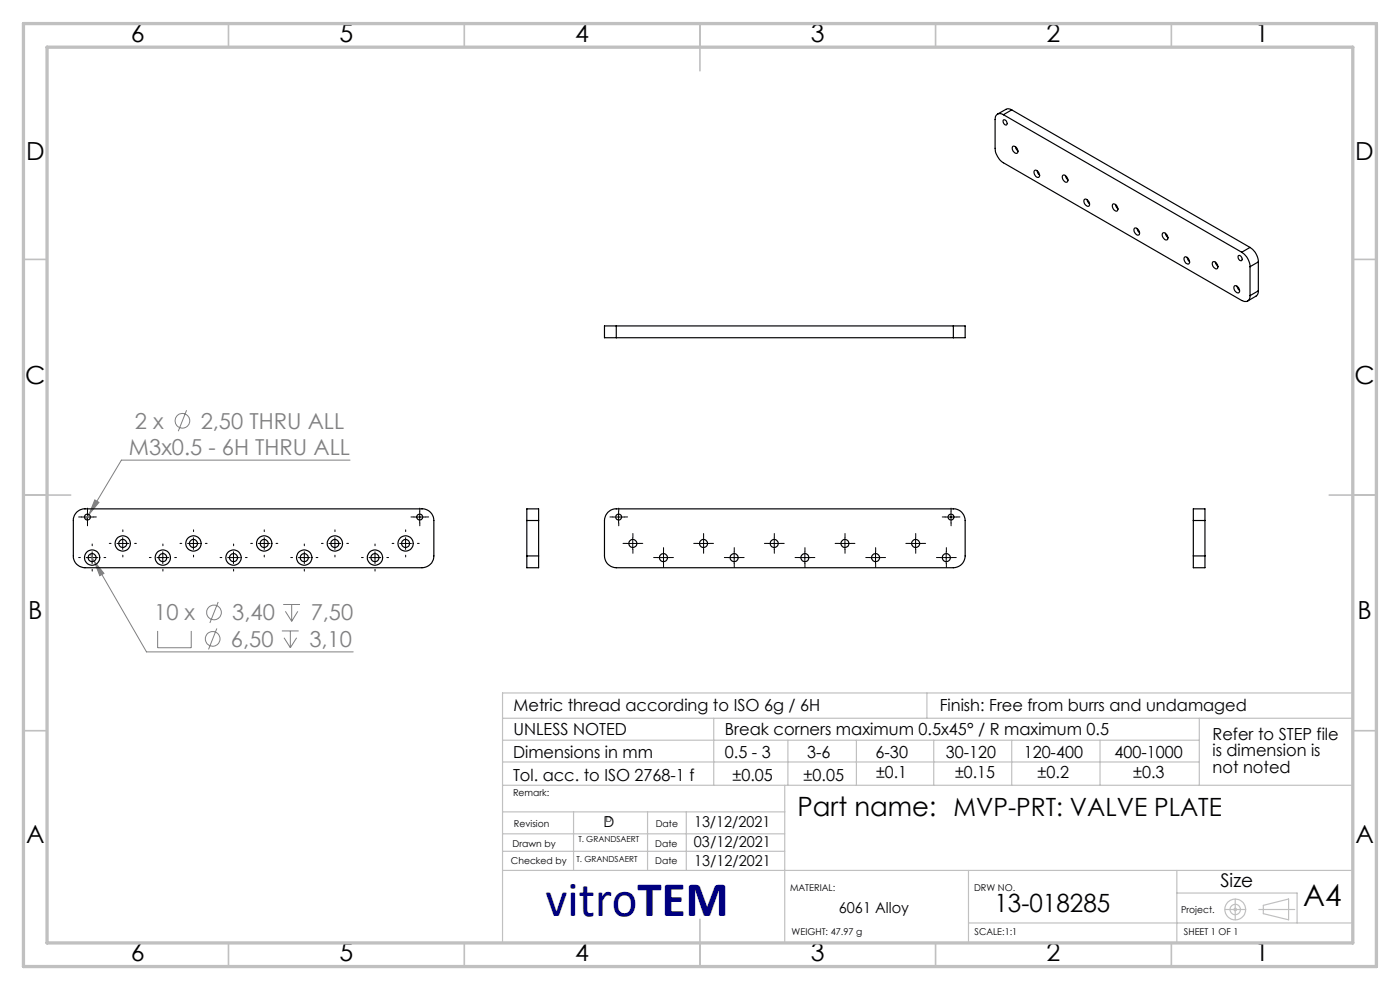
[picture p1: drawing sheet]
<svg xmlns="http://www.w3.org/2000/svg" width="297mm" height="210mm" viewBox="0 0 297 210" stroke-linecap="round" stroke-linejoin="round" font-family="sans-serif">
<g fill="none" stroke="#808080" stroke-width=".21">
<path d="M39.6 87l-1.8 4.5M74.3 97.6h-48.5l-6.9 11.5M18.9 109.1l-.7 1.1M19.1 117.5l.9 1.5M20 119l2 2.6-.8 .5zM20 119l11.1 19.3h43.8M20.1 106l.9 .6-2.1 2.5zM33.4 133.8v3.6h7.2v-3.6M46 133.3l-1.8 4.5M46.3 127.7l-1.8 4.4M59.8 133.8h3.6M60.1 128.2h3.5"/>
<path d="M60.3 135.3l1.3 2.1M60.5 129.7l1.4 2.1M61.6 133.8v3.6M61.9 128.2v3.6M62.9 135.3l-1.3 2.1M63.2 129.7l-1.3 2.1"/>
<circle cx="38.7" cy="89.3" r="1.56"/>
<circle cx="45.1" cy="135.5" r="1.55"/>
<circle cx="45.4" cy="129.9" r="1.55"/>
</g>
<g fill="none" stroke="#c0c0c0" stroke-width=".25">
<path d="M106.6 152.4h180.1M106.7 157h147.7M151.4 152.4v14.2M167.1 157v9.6M181.7 157v9.6M196.6 147v5.4M198.1 157v9.6M214.6 157v9.6M233.4 157v9.6M254.4 152.4v14.2M286.7 147h-180.1v52.7M106.6 166.6h180.1"/>
<path d="M106.6 161.6h147.8M106.6 176.9h59.9M106.6 172.2h59.9M121.7 172.2v12.4M137.4 172.2v12.4M145.6 172.2v12.3M166.5 166.6v33.2M106.6 180.6h59.9M106.6 184.6h180.1M205.5 195.8h81.2M205.5 184.6v15.2M249.7 184.6v15.2"/>
<path d="M249.7 189.4h25.5v6.4M259.9 192.9h4.4M262 190.7v4.4M267.1 192.9h7.6M268 192l5.4-1.3v4.4l-5.4-1.3z"/>
<circle cx="262" cy="192.9" r=".27"/>
<circle cx="262" cy="192.9" r="2.21"/>
<circle cx="262" cy="192.9" r="1.11"/>
</g>
<g fill="none" stroke="#000" stroke-width=".21" stroke-dasharray="15.2 1.3 1.3 1.3">
<path d="M17.1 118.3h-.4M17.3 109.7h-.6M18.6 108.4v-.6M18.6 110.9v.6M19.6 115.8v-.4M19.8 109.7h.6M22.1 118.3h.3M23.6 115.3h-.4M26.1 112.8v-.4M26.1 117.8v.3M28.6 115.3h.3M32.1 118.3h-.4"/>
<path d="M34.6 115.8v-.4M37.1 118.3h.3M38.6 115.3h-.4M41.1 112.8v-.4M41.1 117.8v.3M43.6 115.3h.3M47.1 118.3h-.4M49.6 115.8v-.4M52.1 118.3h.3M53.6 115.3h-.4M56.1 112.8v-.4M56.1 117.8v.3"/>
<path d="M58.6 115.3h.3M62.1 118.3h-.4M64.6 115.8v-.4M67.1 118.3h.3M68.6 115.3h-.4M71.1 112.8v-.4M71.1 117.8v.3M73.6 115.3h.3M77.1 118.3h-.4M79.6 115.8v-.4M82.1 118.3h.3M83.6 115.3h-.4"/>
<path d="M86.1 112.8v-.4M86.1 117.8v.3M87.8 109.7h-.6M88.6 115.3h.3M89.1 108.4v-.6M89.1 110.9v.6M90.3 109.7h.6M130 109.7h-.6M131.3 108.4v-.6M131.3 110.9v.6M132.5 109.7h.6M133 115.3h-.8"/>
<path d="M134.3 114v-.8M134.3 116.5v.9M135.5 115.3h.9M139.5 118.3h-.8M140.8 117v-.8M140.8 119.5v.9M142 118.3h.9M148 115.3h-.8M149.3 114v-.8M149.3 116.5v.9M150.5 115.3h.9M154.5 118.3h-.8"/>
<path d="M155.8 117v-.8M155.8 119.5v.9M157 118.3h.9M163 115.3h-.8M164.3 114v-.8M164.3 116.5v.9M165.5 115.3h.9M169.5 118.3h-.8M170.8 117v-.8M170.8 119.5v.9M172 118.3h.9M178 115.3h-.8"/>
<path d="M179.3 114v-.8M179.3 116.5v.9M180.5 115.3h.9M184.5 118.3h-.8M185.8 117v-.8M185.8 119.5v.9M187 118.3h.9M193 115.3h-.8M194.3 114v-.8M194.3 116.5v.9M195.5 115.3h.9M199.5 118.3h-.8"/>
<path d="M200.5 109.7h-.6M200.8 117v-.8M200.8 119.5v.9M201.8 108.4v-.6M201.8 110.9v.6M202 118.3h.9M203 109.7h.6M19.6 120.8v.3M34.6 120.8v.3M49.6 120.8v.3M64.6 120.8v.3M79.6 120.8v.3"/>
</g>
<g fill="none" stroke="#000" stroke-width=".21">
<path d="M17.3 109.7h2.5M18.3 118.3h2.5M18.6 108.4v2.5M19.5 117v2.5M24.8 115.3h2.5M26 114v2.5M33.3 118.3h2.5M34.5 117v2.5M39.8 115.3h2.5M41 114v2.5M48.3 118.3h2.5M49.5 117v2.5"/>
<path d="M54.8 115.3h2.5M56.1 114v2.5M63.3 118.3h2.5M64.6 117v2.5M69.8 115.3h2.5M71 114v2.5M78.3 118.3h2.5M79.6 117v2.5M84.8 115.3h2.5M86 114v2.5M87.8 109.7h2.5M89 108.4v2.5"/>
<path d="M130 109.7h2.5M131.2 108.4v2.5M133 115.3h2.5M134.2 114v2.5M139.5 118.3h2.5M140.8 117v2.5M148 115.3h2.5M149.3 114v2.5M154.5 118.3h2.5M155.8 117v2.5M163 115.3h2.5M164.3 114v2.5"/>
<path d="M169.5 118.3h2.5M170.7 117v2.5M178 115.3h2.5M179.2 114v2.5M184.5 118.3h2.5M185.7 117v2.5M193 115.3h2.5M194.2 114v2.5M199.5 118.3h2.5M200.5 109.7h2.5M200.7 117v2.5M201.8 108.4v2.5"/>
</g>
<g fill="none" stroke="#c0c0c0" stroke-width=".35">
<path d="M48.5 5v5M98.5 5v5M148.5 5v10M198.5 5v5M248.5 5v5M5 55h5M287 55h5M5 105h10M282 105h10M5 155h5M287 155h5M148.5 195v10"/>
<path d="M48.5 200v5M98.5 200v5M198.5 200v5M248.5 200v5"/>
</g>
<path d="M5 5h287v200h-287zM10 10h277v190h-277z" fill="none" stroke="#c0c0c0" stroke-width=".7"/>
<path d="M20 119l1.2 3.1 .8-.5zM20.1 106l-1.2 3.1 2.1-2.5z" fill="#808080"/>
<g fill="none" stroke="#000" stroke-width=".25">
<path d="M212.9 24.3a1.07 1.07 0 0 0-1.3-.1 1.07 1.07 0 0 0-.5 1.2v6.1a3.9 3.9 0 0 0 1.8 3l50.5 29.2a1.08 1.08 0 0 0 1.3 .2 1.08 1.08 0 0 0 .5-1.2M212.9 24.3l50.5 29.2M212.9 25.4a.63 .63 0 0 1 .6 .4 .63 .63 0 0 1-.1 .7 .76 .76 0 0 1-.5-1.1zM214.6 23.3l-1-.2-2 1.1M214.6 23.3l-1.7 1M214.6 23.3l50.6 29.2M214.8 31.1a.89 .89 0 0 1 1 .4 .89 .89 0 0 1-.1 1.1 1.09 1.09 0 0 1-.9-1.5zM215.4 31.1l.5 .9M219.5 36.2a.88 .88 0 0 1 .9 .4 .88 .88 0 0 1-.1 1 1.07 1.07 0 0 1-.8-1.4zM220 36.2l.2 .5 .3 .4M225.5 37.2a.88 .88 0 0 1 .9 .5 .88 .88 0 0 1-.1 1 1.07 1.07 0 0 1-.8-1.5zM226 37.2l.6 1"/>
<path d="M230 42.3a.89 .89 0 0 1 1 .4 .89 .89 0 0 1-.1 1.1 1.09 1.09 0 0 1-.9-1.5zM230.6 42.4l.5 .8M236.1 43.3a.91 .91 0 0 1 .9 .5 .91 .91 0 0 1-.1 1 1.09 1.09 0 0 1-.8-1.5zM236.6 43.4l.5 .9M240.7 48.4a.93 .93 0 0 1 .9 .4 .93 .93 0 0 1 0 1 1.01 1.01 0 0 1-.9-1.4zM241.2 48.5l.2 .5 .4 .4M246.7 49.5a.98 .98 0 0 1 1.1 1.2 .54 .54 0 0 1-.6 .2 .54 .54 0 0 1-.4-.5l-.2-.5zM247.2 49.5l.6 .9M251.3 54.6a.88 .88 0 0 1 .9 .4 .88 .88 0 0 1-.1 1 1.07 1.07 0 0 1-.8-1.4zM251.8 54.6l.5 .9M257.3 55.6a.91 .91 0 0 1 .9 .4 .91 .91 0 0 1-.1 1 1.09 1.09 0 0 1-.8-1.4zM257.8 55.6l.6 .9"/>
<path d="M262.7 54.3a.64 .64 0 0 1 .7 .2 .64 .64 0 0 1-.1 .8 .79 .79 0 0 1-.6-1zM263.4 53.5a3.8 3.8 0 0 1 1.8 3.1M265.2 52.5a3.8 3.8 0 0 1 1.7 3.1M265.2 56.6v6.1M265.2 52.5l-1.8 1M266.9 55.6l-1.7 1M266.9 55.6v6.1M130.7 69.1h-2.5v2.5h2.5M130.7 69.1v2.5M130.7 71.6h71.5M130.7 69.1h71.5M202.2 69.1h2.6v2.5h-2.6"/>
<path d="M202.2 69.1v2.5M261.9 60.7a.89 .89 0 0 1 .9 .4 .89 .89 0 0 1-.1 1.1 1.09 1.09 0 0 1-.8-1.5zM262.4 60.7l.6 .9M266.9 61.7l-.3 1-1.9 1.1M266.9 61.7l-1.7 1M16.3 108.6l.6-.4 .7-.3h71.9a2.47 2.47 0 0 1 2.5 2.5v7.5a2.53 2.53 0 0 1-2.5 2.5h-71.5a2.47 2.47 0 0 1-2.4-2.5v-7.9l.2-.7zM111.8 117.9v2.5h2.5v-2.5M111.8 110.4v-2.5h2.5v2.5M111.8 110.4h2.5M111.8 117.9h2.5M111.8 110.4v7.5M114.3 110.4v7.5"/>
<path d="M129 108.6l.6-.4 .8-.3h71.8a2.47 2.47 0 0 1 2.6 2.5v7.5a2.53 2.53 0 0 1-2.6 2.5h-71.5a2.53 2.53 0 0 1-2.5-2.5v-7.5l.3-1.1zM253.2 110.4v-2.5h2.4v2.5M253.2 117.9v2.5h2.4v-2.5M253.2 110.4h2.4M253.2 117.9h2.4M253.2 110.4v7.5M255.6 110.4v7.5"/>
<circle cx="18.5" cy="109.7" r=".62"/>
<circle cx="19.5" cy="118.3" r="1.63"/>
<circle cx="19.5" cy="118.3" r=".85"/>
<circle cx="26" cy="115.3" r=".85"/>
<circle cx="26" cy="115.3" r="1.62"/>
<circle cx="34.5" cy="118.3" r=".85"/>
<circle cx="34.5" cy="118.3" r="1.62"/>
<circle cx="41" cy="115.3" r=".85"/>
<circle cx="41" cy="115.3" r="1.62"/>
<circle cx="49.5" cy="118.3" r=".85"/>
<circle cx="49.5" cy="118.3" r="1.62"/>
<circle cx="56" cy="115.3" r=".86"/>
<circle cx="56.1" cy="115.3" r="1.63"/>
<circle cx="64.5" cy="118.3" r=".86"/>
<circle cx="64.6" cy="118.3" r="1.63"/>
<circle cx="71" cy="115.3" r=".86"/>
<circle cx="71" cy="115.3" r="1.63"/>
<circle cx="79.5" cy="118.3" r=".86"/>
<circle cx="79.5" cy="118.3" r="1.63"/>
<circle cx="86" cy="115.3" r="1.63"/>
<circle cx="86" cy="115.3" r=".85"/>
<circle cx="89" cy="109.7" r=".63"/>
<circle cx="131.2" cy="109.7" r=".62"/>
<circle cx="134.3" cy="115.3" r=".86"/>
<circle cx="140.7" cy="118.3" r=".86"/>
<circle cx="149.2" cy="115.3" r=".86"/>
<circle cx="155.7" cy="118.3" r=".85"/>
<circle cx="164.2" cy="115.3" r=".86"/>
<circle cx="170.7" cy="118.3" r=".85"/>
<circle cx="179.2" cy="115.3" r=".85"/>
<circle cx="185.7" cy="118.3" r=".85"/>
<circle cx="194.2" cy="115.3" r=".85"/>
<circle cx="200.7" cy="118.3" r=".86"/>
<circle cx="201.8" cy="109.7" r=".63"/>
</g>
<text font-size="10.6" fill="#000080" x="115.8" y="194.4">vitroTEM</text>
<text font-size="6.3" x="276.5" y="192.2">A4</text>
<text font-size="5.6" x="169.2" y="173.1">Part name: MVP-PRT: VALVE PLATE</text>
<g font-size="5.3">
<text x="27.8" y="8.9">6</text>
<text x="72" y="8.9">5</text>
<text x="122" y="8.9">4</text>
<text x="172" y="8.9">3</text>
<text x="222" y="8.9">2</text>
<text x="266.3" y="8.9">1</text>
<text x="5.5" y="33.9">D</text>
<text x="287.5" y="33.9">D</text>
<text x="5.3" y="81.4">C</text>
<text x="287.3" y="81.4">C</text>
<text x="6" y="131.4">B</text>
<text x="288" y="131.4">B</text>
<text x="5.5" y="178.9">A</text>
<text x="287.5" y="178.9">A</text>
<text x="211" y="193.5">13-018285</text>
<text x="27.8" y="203.9">6</text>
<text x="72" y="203.9">5</text>
<text x="122" y="203.9">4</text>
<text x="172" y="203.9">3</text>
<text x="222" y="203.9">2</text>
<text x="266.3" y="203.9">1</text>
</g>
<g font-size="4.7" fill="#808080">
<text x="28.6" y="91">2 x</text>
<text x="42.6" y="91">2,50 THRU ALL</text>
<text x="27.4" y="96.6">M3x0.5 - 6H THRU ALL</text>
<text x="32.7" y="131.6">10 x</text>
<text x="49.3" y="131.6">3,40</text>
<text x="65.9" y="131.6">7,50</text>
<text x="49" y="137.2">6,50</text>
<text x="65.6" y="137.2">3,10</text>
</g>
<text font-size="4" x="258.9" y="188.1">Size</text>
<g font-size="3.5">
<text x="108.9" y="156">UNLESS NOTED</text>
<text x="108.9" y="150.8">Metric thread according to ISO 6g / 6H</text>
<text x="153.8" y="156">Break corners maximum 0.5x45° / R maximum 0.5</text>
<text x="199.3" y="150.8">Finish: Free from burrs and undamaged</text>
<text x="108.8" y="160.7">Dimensions in mm</text>
<text x="153.8" y="160.7">0.5 - 3</text>
<text x="171.2" y="160.7">3-6</text>
<text x="185.7" y="160.7">6-30</text>
<text x="200.6" y="160.7">30-120</text>
<text x="217.2" y="160.7">120-400</text>
<text x="236.5" y="160.7">400-1000</text>
<text x="257.2" y="156.9">Refer to STEP file</text>
<text x="257.2" y="160.4">is dimension is</text>
<text x="108.8" y="165.6">Tol. acc. to ISO 2768-1 f</text>
<text x="155.4" y="165.6">±0.05</text>
<text x="170.5" y="165.6">±0.05</text>
<text x="185.9" y="165">±0.1</text>
<text x="202.6" y="165">±0.15</text>
<text x="220.1" y="165">±0.2</text>
<text x="240.4" y="165">±0.3</text>
<text x="257.2" y="163.9">not noted</text>
</g>
<g font-size="3.2">
<text x="128" y="175.5">D</text>
<text x="147.2" y="179.7">03/12/2021</text>
<text x="147.2" y="175.5">13/12/2021</text>
<text x="147.3" y="183.7">13/12/2021</text>
<text x="178" y="193.6">6061 Alloy</text>
</g>
<g font-size="2">
<text x="108.8" y="168.9">Remark:</text>
<text x="108.7" y="179.6">Drawn by</text>
<text x="109" y="175.5">Revision</text>
<text x="139" y="179.6">Date</text>
<text x="139.1" y="175.5">Date</text>
<text x="108.4" y="183.2">Checked by</text>
<text x="139" y="183.2">Date</text>
<text x="167.6" y="189">MATERIAL:</text>
<text x="206.6" y="189">DRW NO.</text>
<text x="250.6" y="193.6">Project.</text>
<text x="167.9" y="198.4">WEIGHT: 47.97 g</text>
<text x="206.8" y="198.4">SCALE:1:1</text>
<text x="251.2" y="198.4">SHEET 1 OF 1</text>
</g>
<g font-size="1.8">
<text x="122.7" y="178.6">T. GRANDSAERT</text>
<text x="128.5" y="174.4">D</text>
<text x="122.3" y="182.8">T. GRANDSAERT</text>
</g>
</svg>
